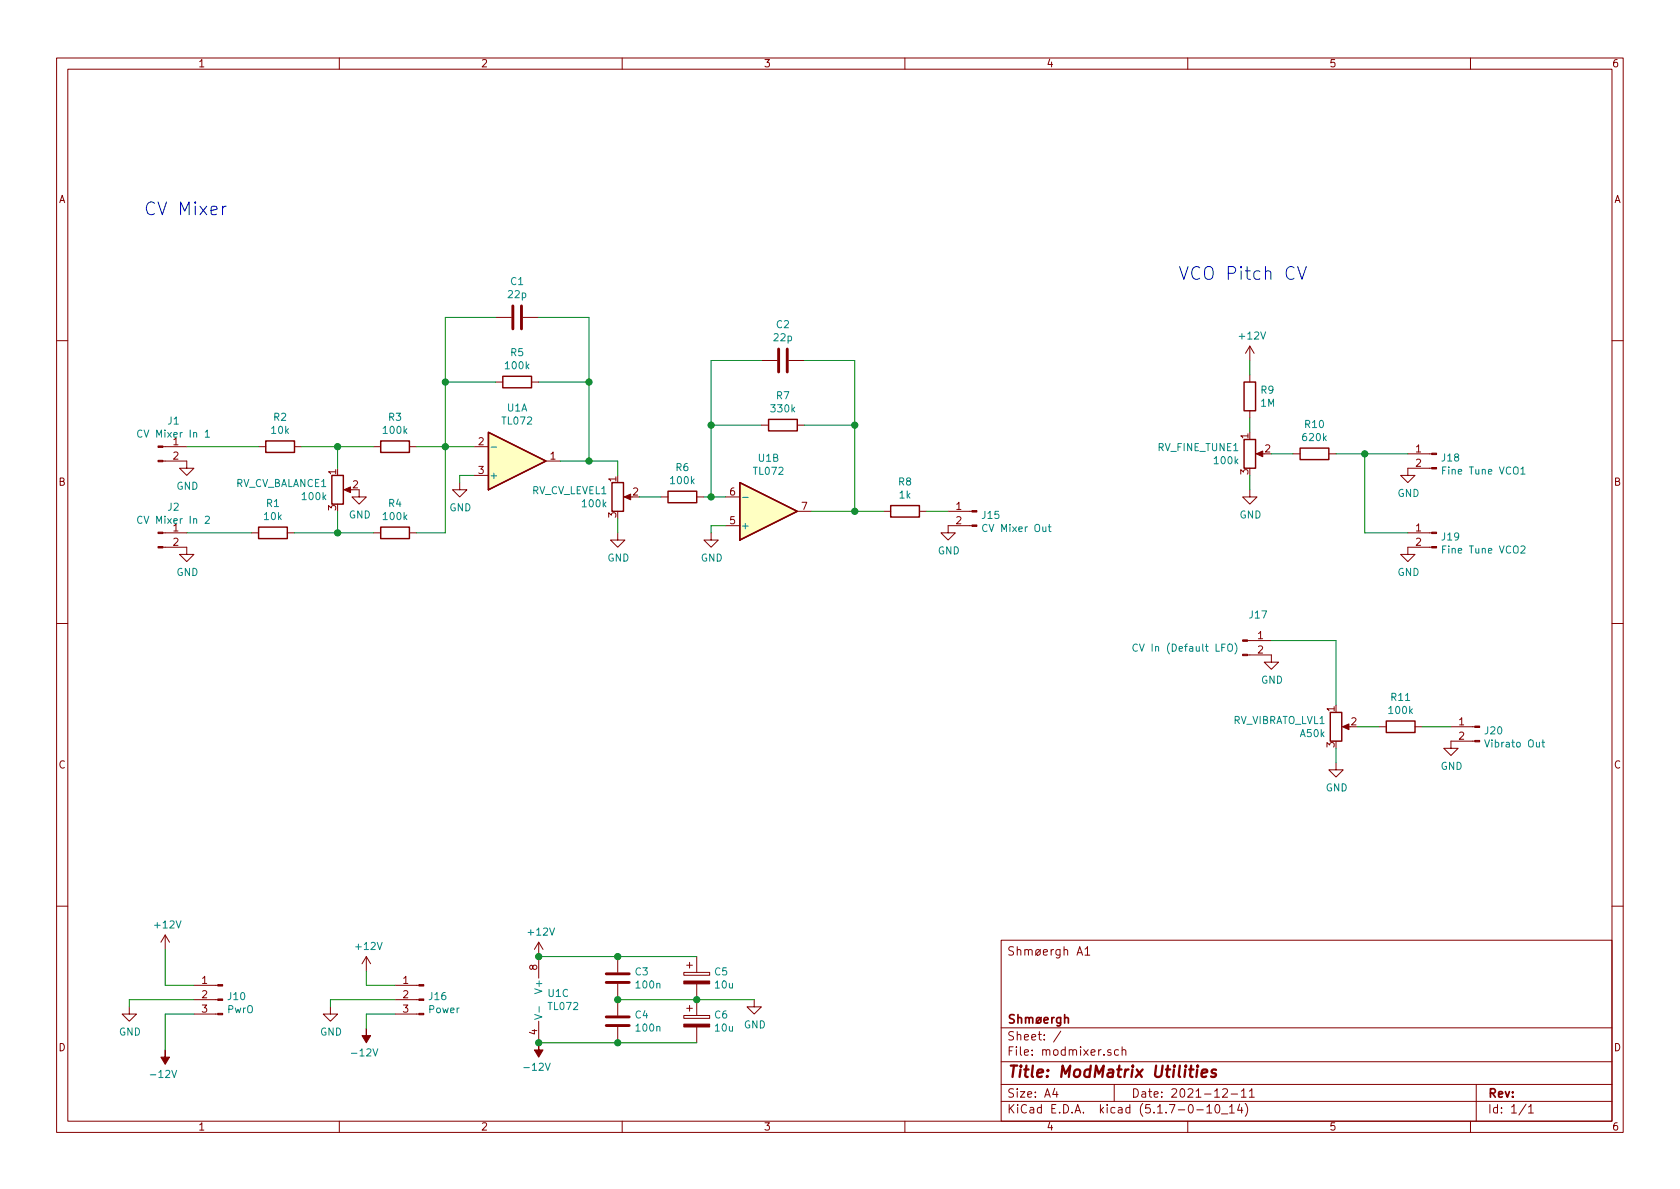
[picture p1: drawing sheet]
EESchema Schematic File Version 4
EELAYER 30 0
EELAYER END
$Descr A4 11693 8268
encoding utf-8
Sheet 1 1
Title "ModMatrix Utilities"
Date "2021-12-11"
Rev ""
Comp "Shmøergh"
Comment1 ""
Comment2 ""
Comment3 ""
Comment4 "Shmøergh A1"
$EndDescr
$Comp
L Connector:Conn_01x03_Male J16
U 1 1
P 2950 6950
F 0 "J16" H 2922 6974 50  0000 R CNN
F 1 "Power" H 2922 6883 50  0000 R CNN
F 2 "Zimo_Manual_PCB:NSL25_01x03_Vertical" H 2950 6950 50  0001 C CNN
F 3 "~" H 2950 6950 50  0001 C CNN
	1    2950 6950
	-1   0    0    -1  
$EndComp
$Comp
L power:+12V #PWR023
U 1 1
P 2550 6750
F 0 "#PWR023" H 2550 6600 50  0001 C CNN
F 1 "+12V" H 2565 6923 50  0000 C CNN
F 2 "" H 2550 6750 50  0001 C CNN
F 3 "" H 2550 6750 50  0001 C CNN
	1    2550 6750
	1    0    0    -1  
$EndComp
Wire Wire Line
	2550 6750 2550 6850
Wire Wire Line
	2550 6850 2750 6850
$Comp
L power:-12V #PWR024
U 1 1
P 2550 7150
F 0 "#PWR024" H 2550 7250 50  0001 C CNN
F 1 "-12V" H 2565 7323 50  0000 C CNN
F 2 "" H 2550 7150 50  0001 C CNN
F 3 "" H 2550 7150 50  0001 C CNN
	1    2550 7150
	-1   0    0    1   
$EndComp
Wire Wire Line
	2550 7150 2550 7050
Wire Wire Line
	2550 7050 2750 7050
$Comp
L power:GND #PWR022
U 1 1
P 2300 7000
F 0 "#PWR022" H 2300 6750 50  0001 C CNN
F 1 "GND" H 2305 6827 50  0000 C CNN
F 2 "" H 2300 7000 50  0001 C CNN
F 3 "" H 2300 7000 50  0001 C CNN
	1    2300 7000
	1    0    0    -1  
$EndComp
Wire Wire Line
	2300 7000 2300 6950
Wire Wire Line
	2300 6950 2750 6950
$Comp
L Amplifier_Operational:TL072 U1
U 1 1
P 3600 3200
F 0 "U1" H 3600 2833 50  0000 C CNN
F 1 "TL072" H 3600 2924 50  0000 C CNN
F 2 "Zimo_Manual_PCB:DIP-8_W7.62mm" H 3600 3200 50  0001 C CNN
F 3 "http://www.ti.com/lit/ds/symlink/tl071.pdf" H 3600 3200 50  0001 C CNN
	1    3600 3200
	1    0    0    1   
$EndComp
$Comp
L Amplifier_Operational:TL072 U1
U 2 1
P 5350 3550
F 0 "U1" H 5350 3183 50  0000 C CNN
F 1 "TL072" H 5350 3274 50  0000 C CNN
F 2 "Zimo_Manual_PCB:DIP-8_W7.62mm" H 5350 3550 50  0001 C CNN
F 3 "http://www.ti.com/lit/ds/symlink/tl071.pdf" H 5350 3550 50  0001 C CNN
	2    5350 3550
	1    0    0    1   
$EndComp
$Comp
L Amplifier_Operational:TL072 U1
U 3 1
P 3850 6950
F 0 "U1" H 3808 6996 50  0000 L CNN
F 1 "TL072" H 3808 6905 50  0000 L CNN
F 2 "Zimo_Manual_PCB:DIP-8_W7.62mm" H 3850 6950 50  0001 C CNN
F 3 "http://www.ti.com/lit/ds/symlink/tl071.pdf" H 3850 6950 50  0001 C CNN
	3    3850 6950
	1    0    0    -1  
$EndComp
$Comp
L power:+12V #PWR028
U 1 1
P 3750 6650
F 0 "#PWR028" H 3750 6500 50  0001 C CNN
F 1 "+12V" H 3765 6823 50  0000 C CNN
F 2 "" H 3750 6650 50  0001 C CNN
F 3 "" H 3750 6650 50  0001 C CNN
	1    3750 6650
	1    0    0    -1  
$EndComp
$Comp
L power:-12V #PWR029
U 1 1
P 3750 7250
F 0 "#PWR029" H 3750 7350 50  0001 C CNN
F 1 "-12V" H 3765 7423 50  0000 C CNN
F 2 "" H 3750 7250 50  0001 C CNN
F 3 "" H 3750 7250 50  0001 C CNN
	1    3750 7250
	-1   0    0    1   
$EndComp
$Comp
L Device:C C3
U 1 1
P 4300 6800
F 0 "C3" H 4415 6846 50  0000 L CNN
F 1 "100n" H 4415 6755 50  0000 L CNN
F 2 "Zimo_Manual_PCB:C_Disc_D5.0mm_W2.5mm_P2.50mm" H 4338 6650 50  0001 C CNN
F 3 "~" H 4300 6800 50  0001 C CNN
	1    4300 6800
	1    0    0    -1  
$EndComp
Wire Wire Line
	4300 6650 3750 6650
Connection ~ 3750 6650
$Comp
L Device:C C4
U 1 1
P 4300 7100
F 0 "C4" H 4415 7146 50  0000 L CNN
F 1 "100n" H 4415 7055 50  0000 L CNN
F 2 "Zimo_Manual_PCB:C_Disc_D5.0mm_W2.5mm_P2.50mm" H 4338 6950 50  0001 C CNN
F 3 "~" H 4300 7100 50  0001 C CNN
	1    4300 7100
	1    0    0    -1  
$EndComp
Wire Wire Line
	4300 7250 3750 7250
Connection ~ 3750 7250
$Comp
L power:GND #PWR034
U 1 1
P 5250 6950
F 0 "#PWR034" H 5250 6700 50  0001 C CNN
F 1 "GND" H 5255 6777 50  0000 C CNN
F 2 "" H 5250 6950 50  0001 C CNN
F 3 "" H 5250 6950 50  0001 C CNN
	1    5250 6950
	1    0    0    -1  
$EndComp
Connection ~ 4300 6950
$Comp
L Device:R R2
U 1 1
P 1950 3100
F 0 "R2" V 1743 3100 50  0000 C CNN
F 1 "10k" V 1834 3100 50  0000 C CNN
F 2 "Zimo_Manual_PCB:R_Axial_Vertical" V 1880 3100 50  0001 C CNN
F 3 "~" H 1950 3100 50  0001 C CNN
	1    1950 3100
	0    1    1    0   
$EndComp
$Comp
L Device:R R3
U 1 1
P 2750 3100
F 0 "R3" V 2543 3100 50  0000 C CNN
F 1 "100k" V 2634 3100 50  0000 C CNN
F 2 "Zimo_Manual_PCB:R_Axial_Vertical" V 2680 3100 50  0001 C CNN
F 3 "~" H 2750 3100 50  0001 C CNN
	1    2750 3100
	0    1    1    0   
$EndComp
$Comp
L Device:R R5
U 1 1
P 3600 2650
F 0 "R5" V 3393 2650 50  0000 C CNN
F 1 "100k" V 3484 2650 50  0000 C CNN
F 2 "Zimo_Manual_PCB:R_Axial_Vertical" V 3530 2650 50  0001 C CNN
F 3 "~" H 3600 2650 50  0001 C CNN
	1    3600 2650
	0    1    1    0   
$EndComp
Wire Wire Line
	2100 3100 2350 3100
Wire Wire Line
	2900 3100 3100 3100
Wire Wire Line
	3450 2650 3100 2650
Wire Wire Line
	3100 2650 3100 3100
Connection ~ 3100 3100
Wire Wire Line
	3100 3100 3300 3100
Wire Wire Line
	3900 3200 4100 3200
Wire Wire Line
	4100 3200 4100 2650
Wire Wire Line
	4100 2650 3750 2650
$Comp
L power:GND #PWR010
U 1 1
P 3200 3350
F 0 "#PWR010" H 3200 3100 50  0001 C CNN
F 1 "GND" H 3205 3177 50  0000 C CNN
F 2 "" H 3200 3350 50  0001 C CNN
F 3 "" H 3200 3350 50  0001 C CNN
	1    3200 3350
	1    0    0    -1  
$EndComp
Wire Wire Line
	3300 3300 3200 3300
Wire Wire Line
	3200 3300 3200 3350
$Comp
L Device:R R4
U 1 1
P 2750 3700
F 0 "R4" V 2543 3700 50  0000 C CNN
F 1 "100k" V 2634 3700 50  0000 C CNN
F 2 "Zimo_Manual_PCB:R_Axial_Vertical" V 2680 3700 50  0001 C CNN
F 3 "~" H 2750 3700 50  0001 C CNN
	1    2750 3700
	0    1    1    0   
$EndComp
Wire Wire Line
	2900 3700 3100 3700
Wire Wire Line
	3100 3700 3100 3100
$Comp
L Device:R_POT RV_CV_BALANCE1
U 1 1
P 2350 3400
F 0 "RV_CV_BALANCE1" H 2281 3446 50  0000 R CNN
F 1 "100k" H 2281 3355 50  0000 R CNN
F 2 "Zimo_Manual_PCB:NSL25_01x03_Vertical" H 2350 3400 50  0001 C CNN
F 3 "~" H 2350 3400 50  0001 C CNN
	1    2350 3400
	1    0    0    -1  
$EndComp
Wire Wire Line
	2350 3250 2350 3100
Connection ~ 2350 3100
Wire Wire Line
	2350 3100 2600 3100
$Comp
L Device:R R1
U 1 1
P 1900 3700
F 0 "R1" V 1693 3700 50  0000 C CNN
F 1 "10k" V 1784 3700 50  0000 C CNN
F 2 "Zimo_Manual_PCB:R_Axial_Vertical" V 1830 3700 50  0001 C CNN
F 3 "~" H 1900 3700 50  0001 C CNN
	1    1900 3700
	0    1    1    0   
$EndComp
Wire Wire Line
	2050 3700 2350 3700
$Comp
L power:GND #PWR05
U 1 1
P 2500 3400
F 0 "#PWR05" H 2500 3150 50  0001 C CNN
F 1 "GND" H 2505 3227 50  0000 C CNN
F 2 "" H 2500 3400 50  0001 C CNN
F 3 "" H 2500 3400 50  0001 C CNN
	1    2500 3400
	1    0    0    -1  
$EndComp
Wire Wire Line
	2350 3550 2350 3700
Connection ~ 2350 3700
Wire Wire Line
	2350 3700 2600 3700
Wire Wire Line
	1300 3100 1800 3100
$Comp
L Connector:Conn_01x02_Male J1
U 1 1
P 1100 3100
F 0 "J1" H 1208 3281 50  0000 C CNN
F 1 "CV Mixer In 1" H 1208 3190 50  0000 C CNN
F 2 "Zimo_Manual_PCB:NSL25_01x02_Vertical" H 1100 3100 50  0001 C CNN
F 3 "~" H 1100 3100 50  0001 C CNN
	1    1100 3100
	1    0    0    -1  
$EndComp
$Comp
L power:GND #PWR01
U 1 1
P 1300 3200
F 0 "#PWR01" H 1300 2950 50  0001 C CNN
F 1 "GND" H 1305 3027 50  0000 C CNN
F 2 "" H 1300 3200 50  0001 C CNN
F 3 "" H 1300 3200 50  0001 C CNN
	1    1300 3200
	1    0    0    -1  
$EndComp
$Comp
L Connector:Conn_01x02_Male J2
U 1 1
P 1100 3700
F 0 "J2" H 1208 3881 50  0000 C CNN
F 1 "CV Mixer In 2" H 1208 3790 50  0000 C CNN
F 2 "Zimo_Manual_PCB:NSL25_01x02_Vertical" H 1100 3700 50  0001 C CNN
F 3 "~" H 1100 3700 50  0001 C CNN
	1    1100 3700
	1    0    0    -1  
$EndComp
Wire Wire Line
	1300 3700 1750 3700
$Comp
L power:GND #PWR02
U 1 1
P 1300 3800
F 0 "#PWR02" H 1300 3550 50  0001 C CNN
F 1 "GND" H 1305 3627 50  0000 C CNN
F 2 "" H 1300 3800 50  0001 C CNN
F 3 "" H 1300 3800 50  0001 C CNN
	1    1300 3800
	1    0    0    -1  
$EndComp
$Comp
L Device:R_POT RV_CV_LEVEL1
U 1 1
P 4300 3450
F 0 "RV_CV_LEVEL1" H 4231 3496 50  0000 R CNN
F 1 "100k" H 4231 3405 50  0000 R CNN
F 2 "Zimo_Manual_PCB:NSL25_01x03_Vertical" H 4300 3450 50  0001 C CNN
F 3 "~" H 4300 3450 50  0001 C CNN
	1    4300 3450
	1    0    0    -1  
$EndComp
Wire Wire Line
	4300 3300 4300 3200
Wire Wire Line
	4300 3200 4100 3200
Connection ~ 4100 3200
$Comp
L power:GND #PWR011
U 1 1
P 4300 3700
F 0 "#PWR011" H 4300 3450 50  0001 C CNN
F 1 "GND" H 4305 3527 50  0000 C CNN
F 2 "" H 4300 3700 50  0001 C CNN
F 3 "" H 4300 3700 50  0001 C CNN
	1    4300 3700
	1    0    0    -1  
$EndComp
Wire Wire Line
	4300 3600 4300 3700
$Comp
L Device:R R6
U 1 1
P 4750 3450
F 0 "R6" V 4543 3450 50  0000 C CNN
F 1 "100k" V 4634 3450 50  0000 C CNN
F 2 "Zimo_Manual_PCB:R_Axial_Vertical" V 4680 3450 50  0001 C CNN
F 3 "~" H 4750 3450 50  0001 C CNN
	1    4750 3450
	0    1    1    0   
$EndComp
Wire Wire Line
	4600 3450 4450 3450
Wire Wire Line
	4900 3450 4950 3450
$Comp
L Device:R R7
U 1 1
P 5450 2950
F 0 "R7" V 5243 2950 50  0000 C CNN
F 1 "330k" V 5334 2950 50  0000 C CNN
F 2 "Zimo_Manual_PCB:R_Axial_Vertical" V 5380 2950 50  0001 C CNN
F 3 "~" H 5450 2950 50  0001 C CNN
	1    5450 2950
	0    1    1    0   
$EndComp
Wire Wire Line
	5300 2950 4950 2950
Wire Wire Line
	4950 2950 4950 3450
Connection ~ 4950 3450
Wire Wire Line
	4950 3450 5050 3450
Wire Wire Line
	5600 2950 5950 2950
Wire Wire Line
	5950 2950 5950 3550
Wire Wire Line
	5950 3550 5650 3550
$Comp
L Device:R R8
U 1 1
P 6300 3550
F 0 "R8" V 6093 3550 50  0000 C CNN
F 1 "1k" V 6184 3550 50  0000 C CNN
F 2 "Zimo_Manual_PCB:R_Axial_Vertical" V 6230 3550 50  0001 C CNN
F 3 "~" H 6300 3550 50  0001 C CNN
	1    6300 3550
	0    1    1    0   
$EndComp
Wire Wire Line
	6150 3550 5950 3550
Connection ~ 5950 3550
$Comp
L Connector:Conn_01x02_Male J15
U 1 1
P 6800 3550
F 0 "J15" H 6772 3524 50  0000 R CNN
F 1 "CV Mixer Out" H 6772 3433 50  0000 R CNN
F 2 "Zimo_Manual_PCB:NSL25_01x02_Vertical" H 6800 3550 50  0001 C CNN
F 3 "~" H 6800 3550 50  0001 C CNN
	1    6800 3550
	-1   0    0    -1  
$EndComp
Wire Wire Line
	6600 3550 6450 3550
$Comp
L power:GND #PWR021
U 1 1
P 6600 3650
F 0 "#PWR021" H 6600 3400 50  0001 C CNN
F 1 "GND" H 6605 3477 50  0000 C CNN
F 2 "" H 6600 3650 50  0001 C CNN
F 3 "" H 6600 3650 50  0001 C CNN
	1    6600 3650
	1    0    0    -1  
$EndComp
$Comp
L power:GND #PWR016
U 1 1
P 4950 3700
F 0 "#PWR016" H 4950 3450 50  0001 C CNN
F 1 "GND" H 4955 3527 50  0000 C CNN
F 2 "" H 4950 3700 50  0001 C CNN
F 3 "" H 4950 3700 50  0001 C CNN
	1    4950 3700
	1    0    0    -1  
$EndComp
Wire Wire Line
	4950 3700 4950 3650
Wire Wire Line
	4950 3650 5050 3650
$Comp
L Device:C C1
U 1 1
P 3600 2200
F 0 "C1" V 3348 2200 50  0000 C CNN
F 1 "22p" V 3439 2200 50  0000 C CNN
F 2 "Zimo_Manual_PCB:C_Disc_D5.0mm_W2.5mm_P2.50mm" H 3638 2050 50  0001 C CNN
F 3 "~" H 3600 2200 50  0001 C CNN
	1    3600 2200
	0    1    1    0   
$EndComp
Wire Wire Line
	3450 2200 3100 2200
Wire Wire Line
	3100 2200 3100 2650
Connection ~ 3100 2650
Wire Wire Line
	3750 2200 4100 2200
Wire Wire Line
	4100 2200 4100 2650
Connection ~ 4100 2650
$Comp
L Device:C C2
U 1 1
P 5450 2500
F 0 "C2" V 5198 2500 50  0000 C CNN
F 1 "22p" V 5289 2500 50  0000 C CNN
F 2 "Zimo_Manual_PCB:C_Disc_D5.0mm_W2.5mm_P2.50mm" H 5488 2350 50  0001 C CNN
F 3 "~" H 5450 2500 50  0001 C CNN
	1    5450 2500
	0    1    1    0   
$EndComp
Wire Wire Line
	5300 2500 4950 2500
Wire Wire Line
	4950 2500 4950 2950
Connection ~ 4950 2950
Wire Wire Line
	5600 2500 5950 2500
Wire Wire Line
	5950 2500 5950 2950
Connection ~ 5950 2950
Text Notes 1000 1500 0    89   ~ 0
CV Mixer
Text Notes 8200 1950 0    89   ~ 0
VCO Pitch CV
$Comp
L Device:R_POT RV_FINE_TUNE1
U 1 1
P 8700 3150
F 0 "RV_FINE_TUNE1" H 8630 3196 50  0000 R CNN
F 1 "100k" H 8630 3105 50  0000 R CNN
F 2 "Zimo_Manual_PCB:NSL25_01x03_Vertical" H 8700 3150 50  0001 C CNN
F 3 "~" H 8700 3150 50  0001 C CNN
	1    8700 3150
	1    0    0    -1  
$EndComp
$Comp
L Device:R R9
U 1 1
P 8700 2750
F 0 "R9" H 8770 2796 50  0000 L CNN
F 1 "1M" H 8770 2705 50  0000 L CNN
F 2 "Zimo_Manual_PCB:R_Axial_Vertical" V 8630 2750 50  0001 C CNN
F 3 "~" H 8700 2750 50  0001 C CNN
	1    8700 2750
	1    0    0    -1  
$EndComp
Wire Wire Line
	8700 2900 8700 3000
$Comp
L power:+12V #PWR025
U 1 1
P 8700 2500
F 0 "#PWR025" H 8700 2350 50  0001 C CNN
F 1 "+12V" H 8715 2673 50  0000 C CNN
F 2 "" H 8700 2500 50  0001 C CNN
F 3 "" H 8700 2500 50  0001 C CNN
	1    8700 2500
	1    0    0    -1  
$EndComp
Wire Wire Line
	8700 2500 8700 2600
$Comp
L power:GND #PWR026
U 1 1
P 8700 3400
F 0 "#PWR026" H 8700 3150 50  0001 C CNN
F 1 "GND" H 8705 3227 50  0000 C CNN
F 2 "" H 8700 3400 50  0001 C CNN
F 3 "" H 8700 3400 50  0001 C CNN
	1    8700 3400
	1    0    0    -1  
$EndComp
Wire Wire Line
	8700 3300 8700 3400
$Comp
L Device:R R10
U 1 1
P 9150 3150
F 0 "R10" V 8943 3150 50  0000 C CNN
F 1 "620k" V 9034 3150 50  0000 C CNN
F 2 "Zimo_Manual_PCB:R_Axial_Vertical" V 9080 3150 50  0001 C CNN
F 3 "~" H 9150 3150 50  0001 C CNN
	1    9150 3150
	0    1    1    0   
$EndComp
Wire Wire Line
	9000 3150 8850 3150
$Comp
L Connector:Conn_01x02_Male J18
U 1 1
P 10000 3150
F 0 "J18" H 9972 3124 50  0000 R CNN
F 1 "Fine Tune VCO1" H 9972 3033 50  0000 R CNN
F 2 "Zimo_Manual_PCB:NSL25_01x02_Vertical" H 10000 3150 50  0001 C CNN
F 3 "~" H 10000 3150 50  0001 C CNN
	1    10000 3150
	-1   0    0    -1  
$EndComp
Wire Wire Line
	9800 3150 9500 3150
$Comp
L Connector:Conn_01x02_Male J19
U 1 1
P 10000 3700
F 0 "J19" H 9972 3674 50  0000 R CNN
F 1 "Fine Tune VCO2" H 9972 3583 50  0000 R CNN
F 2 "Zimo_Manual_PCB:NSL25_01x02_Vertical" H 10000 3700 50  0001 C CNN
F 3 "~" H 10000 3700 50  0001 C CNN
	1    10000 3700
	-1   0    0    -1  
$EndComp
$Comp
L power:GND #PWR031
U 1 1
P 9800 3250
F 0 "#PWR031" H 9800 3000 50  0001 C CNN
F 1 "GND" H 9805 3077 50  0000 C CNN
F 2 "" H 9800 3250 50  0001 C CNN
F 3 "" H 9800 3250 50  0001 C CNN
	1    9800 3250
	1    0    0    -1  
$EndComp
Wire Wire Line
	9500 3150 9500 3700
Wire Wire Line
	9500 3700 9800 3700
Connection ~ 9500 3150
Wire Wire Line
	9500 3150 9300 3150
$Comp
L power:GND #PWR032
U 1 1
P 9800 3800
F 0 "#PWR032" H 9800 3550 50  0001 C CNN
F 1 "GND" H 9805 3627 50  0000 C CNN
F 2 "" H 9800 3800 50  0001 C CNN
F 3 "" H 9800 3800 50  0001 C CNN
	1    9800 3800
	1    0    0    -1  
$EndComp
$Comp
L Device:R_POT RV_VIBRATO_LVL1
U 1 1
P 9300 5050
F 0 "RV_VIBRATO_LVL1" H 9230 5096 50  0000 R CNN
F 1 "A50k" H 9230 5005 50  0000 R CNN
F 2 "Zimo_Manual_PCB:NSL25_01x03_Vertical" H 9300 5050 50  0001 C CNN
F 3 "~" H 9300 5050 50  0001 C CNN
	1    9300 5050
	1    0    0    -1  
$EndComp
$Comp
L Connector:Conn_01x02_Male J17
U 1 1
P 8650 4450
F 0 "J17" H 8758 4631 50  0000 C CNN
F 1 "CV In (Default LFO)" H 8250 4400 50  0000 C CNN
F 2 "Zimo_Manual_PCB:NSL25_01x02_Vertical" H 8650 4450 50  0001 C CNN
F 3 "~" H 8650 4450 50  0001 C CNN
	1    8650 4450
	1    0    0    -1  
$EndComp
$Comp
L power:GND #PWR027
U 1 1
P 8850 4550
F 0 "#PWR027" H 8850 4300 50  0001 C CNN
F 1 "GND" H 8855 4377 50  0000 C CNN
F 2 "" H 8850 4550 50  0001 C CNN
F 3 "" H 8850 4550 50  0001 C CNN
	1    8850 4550
	1    0    0    -1  
$EndComp
Wire Wire Line
	8850 4450 9300 4450
Wire Wire Line
	9300 4450 9300 4900
$Comp
L power:GND #PWR030
U 1 1
P 9300 5300
F 0 "#PWR030" H 9300 5050 50  0001 C CNN
F 1 "GND" H 9305 5127 50  0000 C CNN
F 2 "" H 9300 5300 50  0001 C CNN
F 3 "" H 9300 5300 50  0001 C CNN
	1    9300 5300
	1    0    0    -1  
$EndComp
Wire Wire Line
	9300 5300 9300 5200
$Comp
L Device:R R11
U 1 1
P 9750 5050
F 0 "R11" V 9543 5050 50  0000 C CNN
F 1 "100k" V 9634 5050 50  0000 C CNN
F 2 "Zimo_Manual_PCB:R_Axial_Vertical" V 9680 5050 50  0001 C CNN
F 3 "~" H 9750 5050 50  0001 C CNN
	1    9750 5050
	0    1    1    0   
$EndComp
Wire Wire Line
	9600 5050 9450 5050
$Comp
L Connector:Conn_01x02_Male J20
U 1 1
P 10300 5050
F 0 "J20" H 10272 5024 50  0000 R CNN
F 1 "Vibrato Out" H 10272 4933 50  0000 R CNN
F 2 "Zimo_Manual_PCB:NSL25_01x02_Vertical" H 10300 5050 50  0001 C CNN
F 3 "~" H 10300 5050 50  0001 C CNN
	1    10300 5050
	-1   0    0    -1  
$EndComp
Wire Wire Line
	10100 5050 9900 5050
$Comp
L power:GND #PWR033
U 1 1
P 10100 5150
F 0 "#PWR033" H 10100 4900 50  0001 C CNN
F 1 "GND" H 10105 4977 50  0000 C CNN
F 2 "" H 10100 5150 50  0001 C CNN
F 3 "" H 10100 5150 50  0001 C CNN
	1    10100 5150
	1    0    0    -1  
$EndComp
$Comp
L power:+12V #PWR013
U 1 1
P 1150 6600
F 0 "#PWR013" H 1150 6450 50  0001 C CNN
F 1 "+12V" H 1165 6773 50  0000 C CNN
F 2 "" H 1150 6600 50  0001 C CNN
F 3 "" H 1150 6600 50  0001 C CNN
	1    1150 6600
	1    0    0    -1  
$EndComp
Wire Wire Line
	1150 6850 1350 6850
$Comp
L Connector:Conn_01x03_Male J10
U 1 1
P 1550 6950
F 0 "J10" H 1522 6974 50  0000 R CNN
F 1 "PwrO" H 1522 6883 50  0000 R CNN
F 2 "Zimo_Manual_PCB:NSL25_01x03_Vertical" H 1550 6950 50  0001 C CNN
F 3 "~" H 1550 6950 50  0001 C CNN
	1    1550 6950
	-1   0    0    -1  
$EndComp
$Comp
L power:-12V #PWR014
U 1 1
P 1150 7300
F 0 "#PWR014" H 1150 7400 50  0001 C CNN
F 1 "-12V" H 1165 7473 50  0000 C CNN
F 2 "" H 1150 7300 50  0001 C CNN
F 3 "" H 1150 7300 50  0001 C CNN
	1    1150 7300
	-1   0    0    1   
$EndComp
Wire Wire Line
	1150 7050 1350 7050
Wire Wire Line
	900  6950 1350 6950
Wire Wire Line
	900  7000 900  6950
$Comp
L power:GND #PWR012
U 1 1
P 900 7000
F 0 "#PWR012" H 900 6750 50  0001 C CNN
F 1 "GND" H 905 6827 50  0000 C CNN
F 2 "" H 900 7000 50  0001 C CNN
F 3 "" H 900 7000 50  0001 C CNN
	1    900  7000
	1    0    0    -1  
$EndComp
$Comp
L Device:CP C5
U 1 1
P 4850 6800
F 0 "C5" H 4968 6846 50  0000 L CNN
F 1 "10u" H 4968 6755 50  0000 L CNN
F 2 "Zimo_Manual_PCB:CP_Radial_D5.0mm_P2.50mm" H 4888 6650 50  0001 C CNN
F 3 "~" H 4850 6800 50  0001 C CNN
	1    4850 6800
	1    0    0    -1  
$EndComp
Wire Wire Line
	4850 6650 4300 6650
Connection ~ 4300 6650
Wire Wire Line
	4300 6950 4850 6950
Wire Wire Line
	4850 6950 5250 6950
Connection ~ 4850 6950
$Comp
L Device:CP C6
U 1 1
P 4850 7100
F 0 "C6" H 4968 7146 50  0000 L CNN
F 1 "10u" H 4968 7055 50  0000 L CNN
F 2 "Zimo_Manual_PCB:CP_Radial_D5.0mm_P2.50mm" H 4888 6950 50  0001 C CNN
F 3 "~" H 4850 7100 50  0001 C CNN
	1    4850 7100
	1    0    0    -1  
$EndComp
Wire Wire Line
	4850 7250 4300 7250
Connection ~ 4300 7250
Wire Wire Line
	1150 6600 1150 6850
Wire Wire Line
	1150 7050 1150 7300
$EndSCHEMATC
